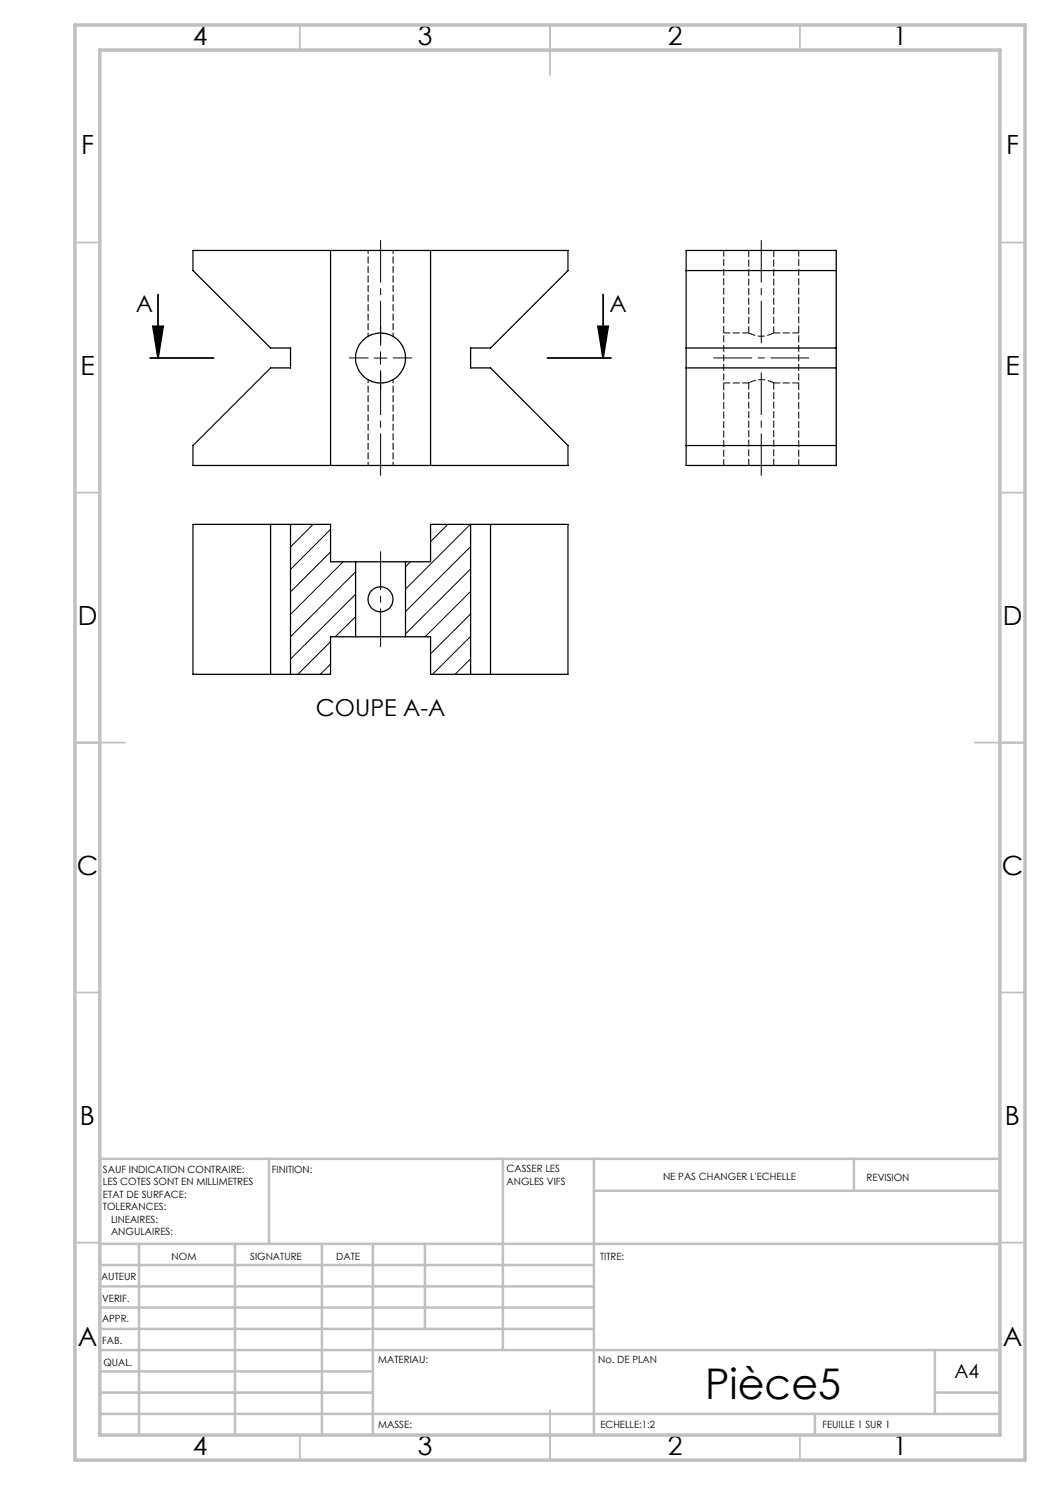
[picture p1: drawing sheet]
<svg xmlns="http://www.w3.org/2000/svg" width="210mm" height="297mm" viewBox="0 0 210 297" stroke-linecap="round" stroke-linejoin="round" font-family="sans-serif">
<path d="M31.6 58.9v12.7M120.6 58.9v12.7M30 71.6h12.7M30.6 65.3h2l-1 6.3zM109.5 71.6h12.7M119.6 65.3h2l-1 6.3z" fill="none" stroke="#000" stroke-width=".35"/>
<path d="M76.1 68.6v-20.5M152.3 68.6v-20.5M76.1 95.1v-20.5M152.3 95.1v-20.5" fill="none" stroke="#000" stroke-width=".2" stroke-dasharray="30.5 1.3 1.3 1.3" stroke-dashoffset="22.1"/>
<path d="M73.6 71.6h-3.7M76.1 69.1v-3.8M76.1 74.1v3.7M78.6 71.6h3.8" fill="none" stroke="#000" stroke-width=".2" stroke-dasharray="30.5 1.3 1.3 1.3"/>
<path d="M142.8 71.6h19M76.1 129.3v-19" fill="none" stroke="#000" stroke-width=".2" stroke-dasharray="30.5 1.3 1.3 1.3" stroke-dashoffset="22.9"/>
<g fill="none" stroke="#000" stroke-width=".2">
<path d="M74.9 71.6h2.5M76.1 70.3v2.5M58.1 104.9h.1M62.6 104.9l-4.5 4.5M66.1 105.9l-8 8M66.1 110.4l-8 8M68.6 112.4l-10.5 10.5M71.1 114.4l-13 12.9M71.1 118.8l-13 13M82.1 112.4l-1 .9M89.6 104.9l-3.5 3.4M94.1 104.9l-13 12.9"/>
<path d="M94.1 109.3l-13 13M94.1 113.8l-13 13M94.1 118.3l-9.1 9M66.1 128.3l-6.5 6.6M66.1 132.8l-2 2.1M71.1 123.3l-4 4M94.1 122.8l-8 8M94.1 127.3l-7.6 7.6M94.1 131.8l-3.1 3.1"/>
</g>
<g fill="none" stroke="#c0c0c0" stroke-width=".35">
<path d="M60 5v5M110 5v10M160 5v5M15 48.5h5M200 48.5h5M15 98.5h5M200 98.5h5M15 148.5h10M195 148.5h10M15 198.5h5M200 198.5h5M15 248.5h5"/>
<path d="M200 248.5h5M60 287v5M110 282v10M160 287v5"/>
</g>
<g fill="none" stroke="#c0c0c0" stroke-width=".5">
<path d="M53.8 231.8v17M100.6 231.8v38.2M118.8 231.8v55.2M118.8 238.2h81.2M170.8 231.8v6.4M200 231.8h-180v55.2M20 248.8h180M20 257.3h98.8M20 253h98.8M27.8 248.8v38.2M47 248.8v38.2M64.4 248.8v38.2"/>
<path d="M74.6 248.8v38.2M85 248.8v17M20 265.8h98.8M20 261.5h98.8M20 278.5h54.6M20 274.3h54.6M20 270h180M187 278.5h13M187 270v12.8M20 282.8h180M163 282.8v4.2"/>
</g>
<path d="M15 5h190v287h-190zM20 10h180v277h-180z" fill="none" stroke="#c0c0c0" stroke-width=".7"/>
<path d="M119.6 65.3h2l-1 6.3zM30.6 65.3h2l-1 6.3z" fill="#000"/>
<g fill="none" stroke="#000" stroke-width=".25">
<path d="M38.6 50.1h75v4l-15.5 15.5h-4v4h4l15.5 15.5v4h-75v-4l15.5-15.5h4v-4h-4l-15.5-15.5zM66.1 50.1v43M86.1 50.1v43M137.2 50.1h30.1v43h-30.1zM137.2 54.1h30.1M137.2 73.6h30.1M137.2 69.6h30.1M137.2 89.1h30.1M54.1 104.9v30M58.1 104.9v30M71.1 112.4h10M71.1 112.4h-5v-7.5h-27.5v30h27.5v-7.6h5"/>
<path d="M71.1 112.4v14.9M81.1 112.4h5v-7.5h27.5v30h-27.5v-7.6h-5M81.1 112.4v14.9M94.1 104.9v30M98.1 104.9v30M71.1 127.3h10"/>
<circle cx="76.1" cy="71.6" r="5"/>
<circle cx="76.1" cy="119.9" r="2.51"/>
</g>
<path d="M73.6 50.1v17.2M73.6 75.9v17.2M78.6 67.2v-17.1M78.6 93.1v-17.2" fill="none" stroke="#000" stroke-width=".2" stroke-dasharray="1.3 .6" stroke-dashoffset=".6"/>
<path d="M159.8 50.1v43M144.8 93.1v-43" fill="none" stroke="#000" stroke-width=".2" stroke-dasharray="1.3 .6" stroke-dashoffset=".1"/>
<path d="M149.8 66.6a5 5 0 0 0 4.9 0" fill="none" stroke="#000" stroke-width=".2" stroke-dasharray="1.3 .6" stroke-dashoffset="-.1"/>
<path d="M154.6 76.5l.2 .1a5 5 0 0 0-5 0" fill="none" stroke="#000" stroke-width=".2" stroke-dasharray="1.3 .6" stroke-dashoffset="-.2"/>
<path d="M149.8 50.1v16.5M144.8 76.6h5M149.8 66.6h-5M149.8 76.6v16.5M154.8 76.6h5M154.8 66.6v-16.5M159.8 66.6h-5.1M154.8 93.1v-16.5" fill="none" stroke="#000" stroke-width=".2" stroke-dasharray="1.3 .6"/>
<text font-size="8.5" x="141" y="279.7">Pièce5</text>
<g font-size="5.3">
<text x="38.5" y="9">4</text>
<text x="83.5" y="9">3</text>
<text x="133.6" y="9">2</text>
<text x="178.6" y="9">1</text>
<text x="16.2" y="30.8">F</text>
<text x="201.2" y="30.8">F</text>
<text x="16.1" y="75">E</text>
<text x="201.1" y="75">E</text>
<text x="15.5" y="125">D</text>
<text x="200.5" y="125">D</text>
<text x="15.4" y="175">C</text>
<text x="200.4" y="175">C</text>
<text x="16" y="225">B</text>
<text x="201" y="225">B</text>
<text x="15.5" y="269.3">A</text>
<text x="200.5" y="269.3">A</text>
<text x="38.5" y="291">4</text>
<text x="83.5" y="291">3</text>
<text x="133.6" y="291">2</text>
<text x="178.6" y="291">1</text>
</g>
<g font-size="4.7">
<text x="27.2" y="62.4">A</text>
<text x="121.9" y="62.4">A</text>
<text x="63.2" y="143.1">COUPE A-A</text>
</g>
<text font-size="3.9" x="190.9" y="275.5">A4</text>
<g font-size="2">
<text x="20.6" y="234.6">SAUF INDICATION CONTRAIRE:</text>
<text x="20.6" y="237.1">LES COTES SONT EN MILLIMETRES</text>
<text x="20.6" y="239.6">ETAT DE SURFACE:</text>
<text x="54.4" y="234.6">FINITION:</text>
<text x="101.3" y="234.5">CASSER LES</text>
<text x="101.3" y="237">ANGLES VIFS</text>
<text x="132.6" y="236">NE PAS CHANGER L'ECHELLE</text>
<text x="173.3" y="236.2">REVISION</text>
<text x="20.6" y="242.1">TOLERANCES:</text>
<text x="22.2" y="244.6">LINEAIRES:</text>
<text x="22.2" y="247.1">ANGULAIRES:</text>
<text x="34.3" y="252">NOM</text>
<text x="50" y="251.9">SIGNATURE</text>
<text x="67.2" y="251.9">DATE</text>
<text x="120" y="251.9">TITRE:</text>
<text x="20.2" y="256.1">AUTEUR</text>
<text x="20.4" y="260.3">VERIF.</text>
<text x="20.4" y="264.4">APPR.</text>
<text x="20.5" y="268.8">FAB.</text>
<text x="20.7" y="273.1">QUAL.</text>
<text x="75.7" y="272.5">MATERIAU:</text>
<text x="119.6" y="272.5">No. DE PLAN</text>
<text x="75.6" y="285.5">MASSE:</text>
<text x="120.1" y="285.6">ECHELLE:1:2</text>
<text x="164.5" y="285.6">FEUILLE 1 SUR 1</text>
</g>
</svg>
